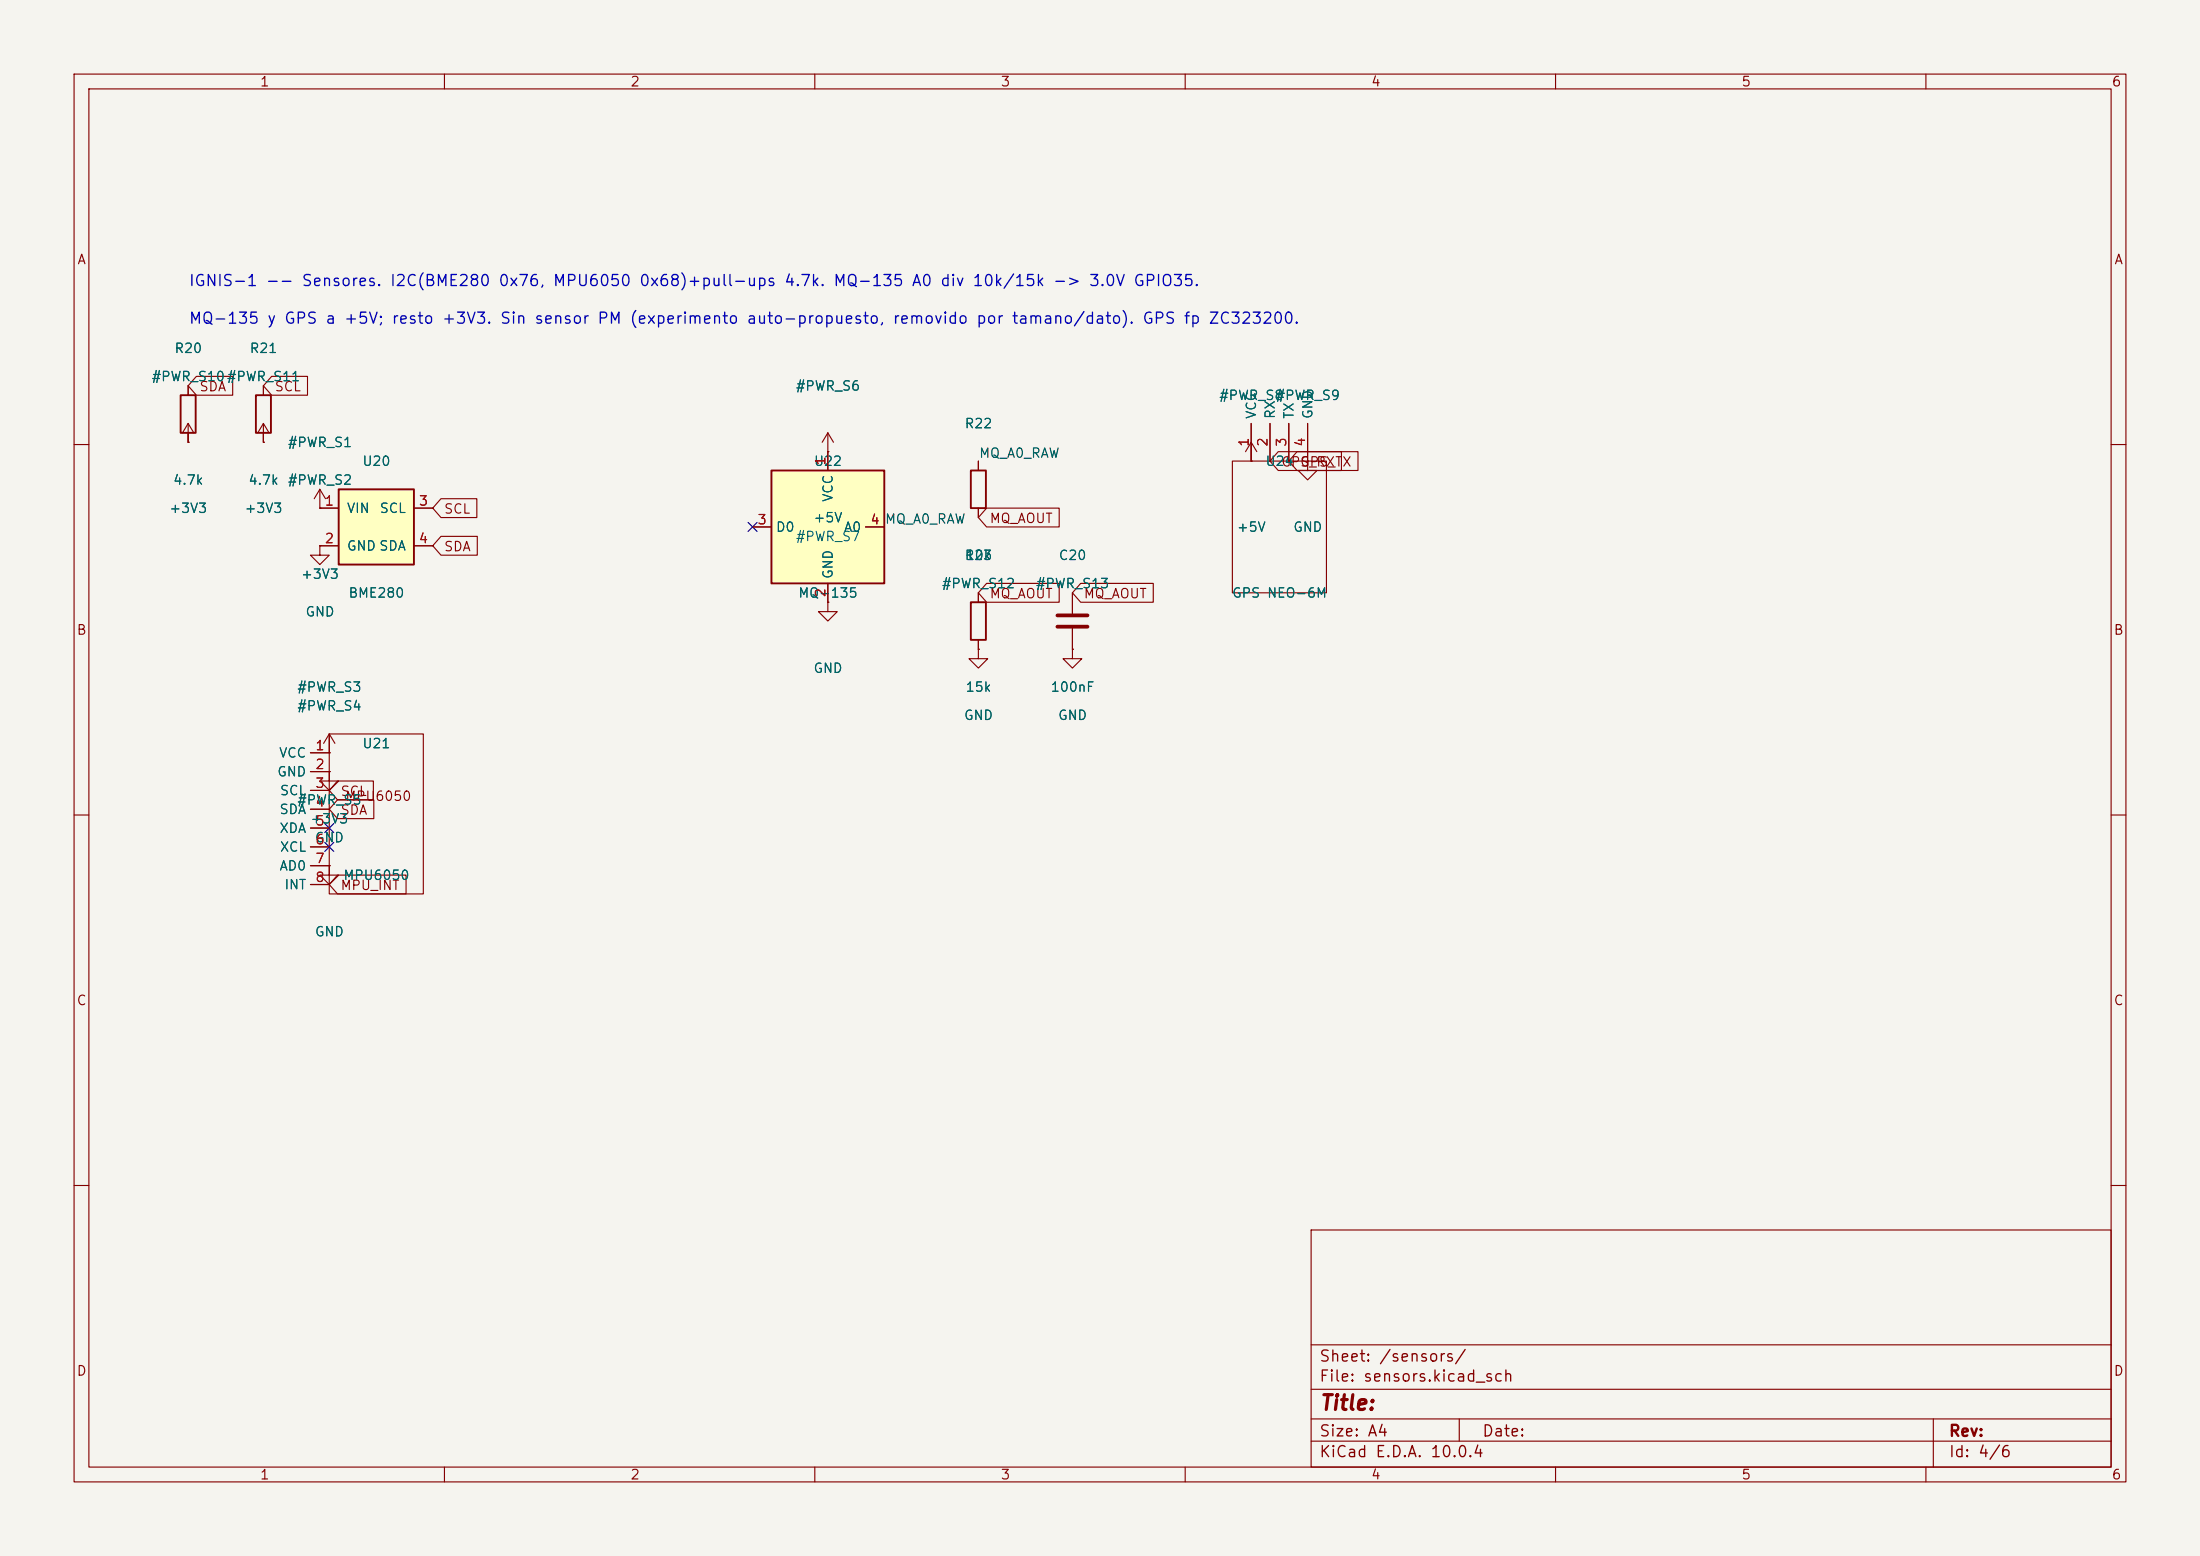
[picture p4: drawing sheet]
<svg xmlns="http://www.w3.org/2000/svg" width="297mm" height="210mm" viewBox="0 0 297 210" stroke-linecap="round" stroke-linejoin="round" font-family="sans-serif">
<path d="M0 0h297v210h-297z" fill="#f5f4ef" stroke="#f5f4ef" stroke-width=".14"/>
<g fill="none" stroke="#840000" stroke-width=".15">
<path d="M10 10h277v190h-277zM12 12h273v186h-273zM60 10v2M110 10v2M160 10v2M210 10v2M260 10v2M25.4 52.1v1.2M25.4 58.4v1.3M10 60h2M285 60h2M111.8 81.3v1.3h1.2l-1.2 1.2-1.3-1.2h1.3"/>
<path d="M111.8 81.3h.1M10 110h2M285 110h2M10 160h2M177 166h108v32h-108zM285 160h2M60 198v2M110 198v2M160 198v2M177 194.5h108M177 191.5h108M177 187.5h108"/>
<path d="M177 181.5h108M197 191.5v3M210 198v2M260 198v2M261 191.5v6.5"/>
</g>
<path d="M24.4 53.3h2v5.1h-2z" fill="none" stroke="#840000" stroke-width=".25"/>
<path d="M104.1 63.5h15.3v15.2h-15.3z" fill="#ffffc2"/>
<path d="M104.1 63.5h15.3v15.2h-15.3zM131.1 63.5h2v5.1h-2z" fill="none" stroke="#840000" stroke-width=".25"/>
<g fill="none" stroke="#840000" stroke-width=".15">
<path d="M111.8 58.4v5.1M111.8 58.4l-.8 1.3M111.8 58.4l.7 1.3M43.2 68.6h.1M43.2 66l-.8 1.3M43.2 66l.7 1.3M43.2 66v2.6M101.6 71.1h2.5M111.8 61h.1M111.8 78.7v2.6M116.8 71.1h2.6M132.1 62.2v1.3"/>
<path d="M132.1 68.6v1.3"/>
</g>
<path d="M45.7 66h10.2v10.2h-10.2z" fill="#ffffc2"/>
<path d="M34.5 53.3h2.1v5.1h-2.1zM45.7 66h10.2v10.2h-10.2zM131.1 81.3h2v5.1h-2z" fill="none" stroke="#840000" stroke-width=".25"/>
<g fill="none" stroke="#840000" stroke-width=".15">
<path d="M25.4 59.7h.1M25.4 57.2l-.8 1.2M25.4 57.2l.8 1.2M25.4 52.1v1.2M25.4 57.2v2.5M26.5 50.8h4.9v2.5h-4.9l-1.1-1.2zM35.6 59.7h.1M35.6 57.2l-.8 1.2M35.6 57.2l.7 1.2M35.6 52.1v1.2M35.6 57.2v2.5M36.7 50.8h4.8v2.5h-4.8l-1.1-1.2z"/>
<path d="M168.9 57.2v5M171.4 57.2v5M174 57.2v5M176.5 57.2v5M43.2 73.7v1.2h1.2l-1.2 1.3-1.3-1.3h1.3M43.2 73.7h.1M43.2 68.6h.1M43.2 68.6h2.5M43.2 73.7h2.5M55.9 68.6h2.5M55.9 73.7h2.5M59.5 72.4h4.9v2.5h-4.9l-1.1-1.2z"/>
<path d="M59.5 67.3h4.9v2.6h-4.9l-1.1-1.3zM101.6 71.1h2.5M111.8 61h.1M111.8 61v2.5M111.8 78.7v2.6M116.8 71.1h2.6M132.1 62.2v1.3M132.1 68.6v1.3M133.2 68.6h9.8v2.5h-9.8l-1.1-1.2zM133.2 78.7h9.8v2.6h-9.8l-1.1-1.3zM145.9 78.7h9.8v2.6h-9.8l-1.1-1.3zM166.4 62.2h12.7v17.8h-12.7z"/>
<path d="M168.1 61l.8-1.3 .8 1.3M168.9 62.2h.1M172.6 61h8.5v2.5h-8.5l-1.2-1.3zM175.1 61h8.2v2.5h-8.2l-1.1-1.3zM176.5 62.2v1.3h1.3l-1.3 1.3-1.2-1.3h1.2M176.5 62.2h.1M44.4 99.1h12.7v21.6h-12.7zM44.4 99.1l-.7 1.2M44.4 99.1l.8 1.2M44.4 99.1v2.5M111.8 81.3h.1M132.1 87.6v1.3h1.2l-1.2 1.3-1.3-1.3h1.3"/>
<path d="M132.1 87.6h.1M132.1 80v1.3M132.1 86.4v1.2M144.8 87.6v1.3h1.2l-1.2 1.3-1.3-1.3h1.3M144.8 87.6h.1M144.8 80v2.8M144.8 84.8v2.8M41.9 101.6h2.5M41.9 104.1h2.5M41.9 106.7h2.5M41.9 109.2h2.5M41.9 111.8h2.5"/>
<path d="M41.9 114.3h2.5M41.9 116.8h2.5M41.9 119.4h2.5M44.4 101.6h.1M44.4 116.8v1.3h1.3l-1.3 1.3-1.2-1.3h1.2M44.4 116.8h.1M44.4 104.1v1.3h1.3l-1.3 1.3-1.2-1.3h1.2M44.4 104.1h.1M45.6 118.1h9.2v2.6h-9.2l-1.2-1.3zM45.6 107.9h4.9v2.6h-4.9l-1.2-1.3zM45.6 105.4h4.8v2.6h-4.8l-1.2-1.3z"/>
</g>
<path d="M142.7 83.1h4.1M142.7 84.6h4.1" fill="none" stroke="#840000" stroke-width=".51"/>
<path d="M101 70.5l1.2 1.2M102.2 70.5l-1.2 1.2M43.8 111.2l1.3 1.2M43.8 113.7l1.3 1.2M45.1 111.2l-1.3 1.2M45.1 113.7l-1.3 1.2" fill="none" stroke="#000084" stroke-width=".15"/>
<text font-size="2" fill="#840000" x="178" y="190.8">Title:</text>
<g font-size="1.5" fill="#0000c2">
<text x="25.4" y="39">IGNIS-1 -- Sensores. I2C(BME280 0x76, MPU6050 0x68)+pull-ups 4.7k. MQ-135 A0 div 10k/15k -&gt; 3.0V GPIO35.</text>
<text x="25.4" y="44.1">MQ-135 y GPS a +5V; resto +3V3. Sin sensor PM (experimento auto-propuesto, removido por tamano/dato). GPS fp ZC323200.</text>
</g>
<g font-size="1.5" fill="#840000">
<text x="178" y="184.2">Sheet: /sensors/</text>
<text x="178" y="186.9">File: sensors.kicad_sch</text>
<text x="178" y="197.1">KiCad E.D.A. 10.0.4</text>
<text x="178" y="194.3">Size: A4</text>
<text x="200" y="194.3">Date:</text>
<text x="263" y="194.3">Rev:</text>
<text x="263" y="197.1">Id: 4/6</text>
</g>
<g font-size="1.3" fill="#840000">
<text x="35" y="12">1</text>
<text x="85" y="12">2</text>
<text x="135" y="12">3</text>
<text x="185" y="12">4</text>
<text x="235" y="12">5</text>
<text x="285" y="12">6</text>
<text x="10.3" y="36">A</text>
<text x="285.3" y="36">A</text>
<text x="26.8" y="53.1">SDA</text>
<text x="37" y="53.1">SCL</text>
<text x="172.9" y="63.3">GPS_RX</text>
<text x="59.8" y="69.6">SCL</text>
<text x="133.5" y="70.9">MQ_AOUT</text>
<text x="59.8" y="74.7">SDA</text>
<text x="133.5" y="81.1">MQ_AOUT</text>
<text x="146.2" y="81.1">MQ_AOUT</text>
<text x="10.3" y="86">B</text>
<text x="285.3" y="86">B</text>
<text x="45.9" y="107.7">SCL</text>
<text x="45.9" y="110.3">SDA</text>
<text x="46.5" y="108.4">MPU6050</text>
<text x="45.9" y="120.4">MPU_INT</text>
<text x="10.3" y="136">C</text>
<text x="285.3" y="136">C</text>
<text x="10.3" y="186">D</text>
<text x="285.3" y="186">D</text>
<text x="35" y="200">1</text>
<text x="85" y="200">2</text>
<text x="135" y="200">3</text>
<text x="185" y="200">4</text>
<text x="235" y="200">5</text>
<text x="285" y="200">6</text>
</g>
<g font-size="1.3" fill="#006464">
<text x="23.5" y="48">R20</text>
<text x="33.6" y="48">R21</text>
<text x="20.4" y="51.8">#PWR_S10#PWR_S11</text>
<text x="107.3" y="53">#PWR_S6</text>
<text x="130.1" y="58.1">R22</text>
<text x="164.5" y="54.3">#PWR_S8</text>
<text x="169.9" y="56.6" transform="rotate(-90 169.9 56.6)">VCC</text>
<text x="172.1" y="54.3">#PWR_S9</text>
<text x="172.4" y="56.6" transform="rotate(-90 172.4 56.6)">RX</text>
<text x="175" y="56.6" transform="rotate(-90 175 56.6)">TX</text>
<text x="177.5" y="56.6" transform="rotate(-90 177.5 56.6)">GND</text>
<text x="23.3" y="65.7">4.7k</text>
<text x="33.4" y="65.7">4.7k</text>
<text x="38.8" y="60.7">#PWR_S1</text>
<text x="38.8" y="65.7">#PWR_S2</text>
<text x="48.8" y="63.2">U20</text>
<text x="109.8" y="63.2">U22</text>
<text x="170.7" y="63.2">U24 GPS_TX</text>
<text x="170.7" y="63.2">U24</text>
<text x="22.8" y="69.6">+3V3</text>
<text x="32.9" y="69.6">+3V3</text>
<text x="46.7" y="69.6">VIN</text>
<text x="51.2" y="69.6">SCL</text>
<text x="109.7" y="70.8">+5V</text>
<text x="112.7" y="67.8" transform="rotate(-90 112.7 67.8)">VCC</text>
<text x="46.7" y="74.6">GND SDA</text>
<text x="104.6" y="72.1">D0</text>
<text x="107.3" y="73.4">#PWR_S7</text>
<text x="113.8" y="72.1">A0</text>
<text x="130.1" y="75.9">R23</text>
<text x="130.3" y="75.9">10k</text>
<text x="142.8" y="75.9">C20</text>
<text x="166.9" y="72.1">+5V</text>
<text x="174.5" y="72.1">GND</text>
<text x="40.5" y="78.4">+3V3</text>
<text x="41.1" y="83.5">GND</text>
<text x="46.9" y="81">BME280</text>
<text x="107.7" y="81">MQ-135</text>
<text x="112.7" y="78.2" transform="rotate(-90 112.7 78.2)">GND</text>
<text x="127" y="79.7">#PWR_S12</text>
<text x="139.7" y="79.7">#PWR_S13</text>
<text x="166.2" y="81">GPS NEO-6M</text>
<text x="40" y="93.7">#PWR_S3</text>
<text x="109.7" y="91.1">GND</text>
<text x="130.3" y="93.7">15k</text>
<text x="141.7" y="93.7">100nF</text>
<text x="40" y="96.2">#PWR_S4</text>
<text x="48.8" y="101.3">U21</text>
<text x="130" y="97.5">GND</text>
<text x="142.7" y="97.5">GND</text>
<text x="37.3" y="105.1">GND</text>
<text x="37.6" y="102.6">VCC</text>
<text x="37.7" y="107.7">SCL</text>
<text x="37.6" y="110.2">SDA</text>
<text x="37.6" y="112.7">XDA</text>
<text x="40" y="108.9">#PWR_S5</text>
<text x="41.8" y="111.5">+3V3</text>
<text x="37.6" y="117.8">AD0</text>
<text x="37.7" y="115.3">XCL</text>
<text x="42.4" y="114">GND</text>
<text x="46.3" y="119.1">MPU6050</text>
<text x="38.3" y="120.4">INT</text>
<text x="42.4" y="126.7">GND</text>
</g>
<g font-size="1.3" fill="#a90000">
<text x="111.7" y="62.9" transform="rotate(-90 111.7 62.9)">1</text>
<text x="168.9" y="60.4" transform="rotate(-90 168.9 60.4)">1</text>
<text x="171.4" y="60.4" transform="rotate(-90 171.4 60.4)">2</text>
<text x="174" y="60.4" transform="rotate(-90 174 60.4)">3</text>
<text x="176.5" y="60.4" transform="rotate(-90 176.5 60.4)">4</text>
<text x="43.7" y="68.6">1</text>
<text x="56.4" y="68.6">3</text>
<text x="102.2" y="71.1">3</text>
<text x="117.4" y="71.1">4 MQ_A0_RAW</text>
<text x="117.4" y="71.1">4</text>
<text x="43.7" y="73.6">2</text>
<text x="56.4" y="73.6">4</text>
<text x="111.7" y="80.7" transform="rotate(-90 111.7 80.7)">2</text>
<text x="42.5" y="101.6">1</text>
<text x="42.5" y="104.1">2</text>
<text x="42.5" y="106.7">3</text>
<text x="42.5" y="109.2">4</text>
<text x="42.5" y="111.7">5</text>
<text x="42.5" y="114.3">6</text>
<text x="42.5" y="116.8">7</text>
<text x="42.5" y="119.4">8</text>
</g>
<text font-size="1.3" fill="#0f0f0f" x="132.1" y="62.1">MQ_A0_RAW</text>
</svg>
